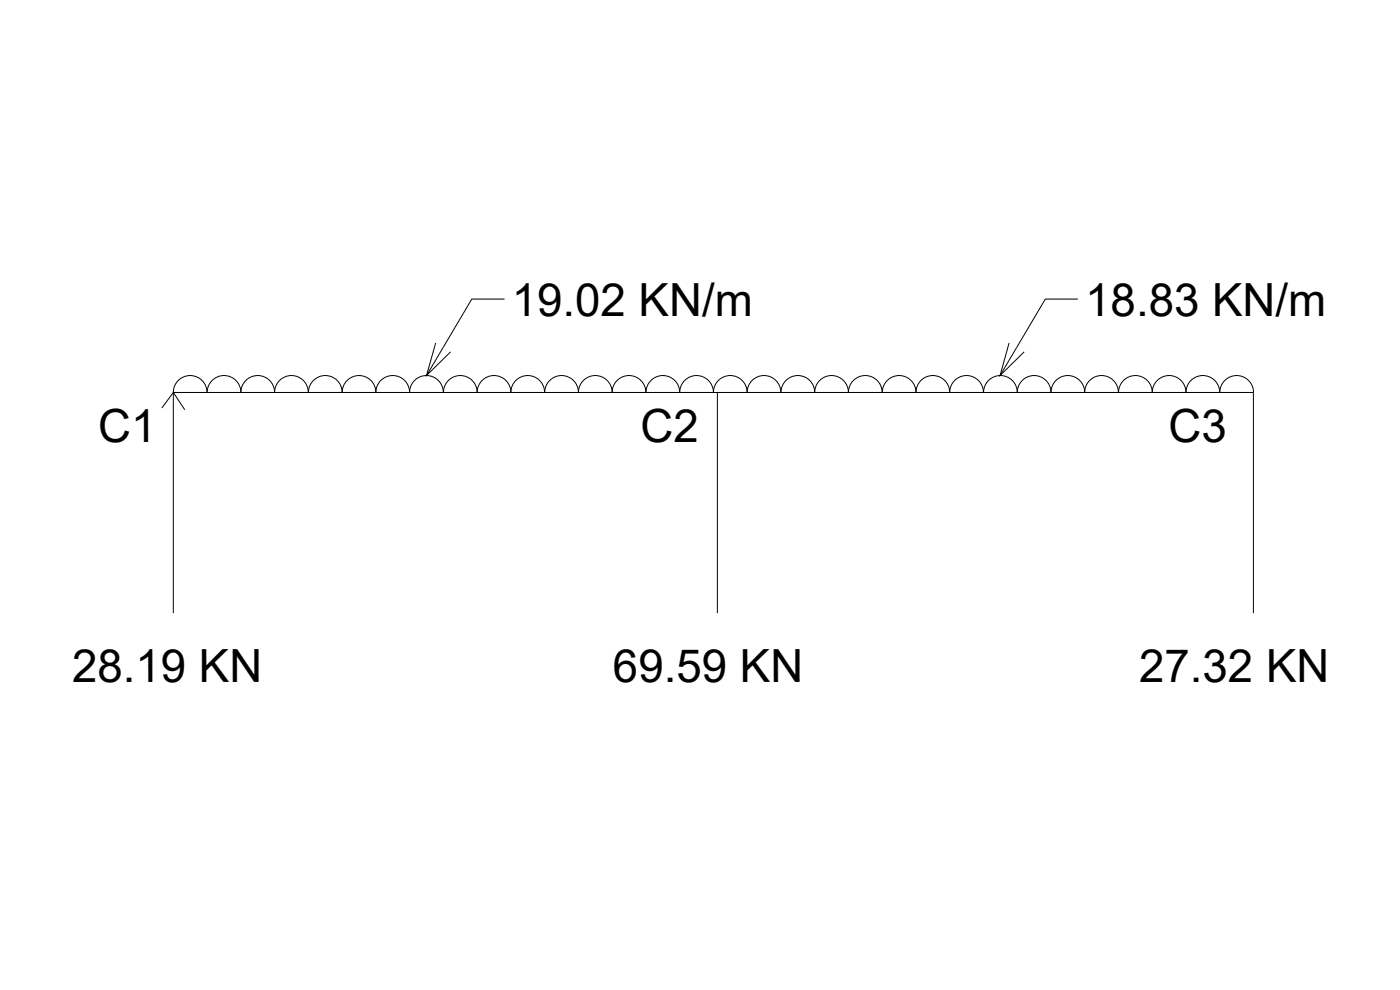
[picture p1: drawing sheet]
<svg xmlns="http://www.w3.org/2000/svg" width="420mm" height="297mm" viewBox="0 0 420 297" stroke-linecap="round" stroke-linejoin="round" font-family="sans-serif">
<!-- layer: 0 -->
<g fill="none" stroke="#000" stroke-width=".3">
<path d="M151.4 89.7h-9.8l-13.6 23M323.5 89.7h-9.8l-13.6 23M52 117.7a5.1 5.1 0 0 1 5.1-5 5.1 5.1 0 0 1 5 5M62.2 117.7a5.1 5.1 0 0 1 5-5 5.1 5.1 0 0 1 5.1 5 5.1 5.1 0 0 1 5.1-5 5.1 5.1 0 0 1 5 5 5.1 5.1 0 0 1 5.1-5 5.1 5.1 0 0 1 5 5M92.6 117.7a5.1 5.1 0 0 1 5-5 5.1 5.1 0 0 1 5.1 5 5.1 5.1 0 0 1 5-5 5.1 5.1 0 0 1 5.1 5 5.1 5.1 0 0 1 5.1-5 5.1 5.1 0 0 1 5 5 5.1 5.1 0 0 1 5.1-5 5.1 5.1 0 0 1 5 5M130.8 102.9l-2.8 9.8 7.2-7.1M133.1 117.7a5.1 5.1 0 0 1 5-5 5.1 5.1 0 0 1 5.1 5 5.1 5.1 0 0 1 5.1-5 5.1 5.1 0 0 1 5 5 5.1 5.1 0 0 1 5.1-5 5.1 5.1 0 0 1 5 5M163.5 117.7a5.1 5.1 0 0 1 5-5 5.1 5.1 0 0 1 5.1 5 5.1 5.1 0 0 1 5.1-5 5.1 5.1 0 0 1 5 5 5.1 5.1 0 0 1 5.1-5 5.1 5.1 0 0 1 5 5M193.9 117.7a5.1 5.1 0 0 1 5-5 5.1 5.1 0 0 1 5.1 5 5.1 5.1 0 0 1 5-5 5.1 5.1 0 0 1 5.1 5 5.1 5.1 0 0 1 5.1-5 5.1 5.1 0 0 1 5 5 5.1 5.1 0 0 1 5.1-5 5.1 5.1 0 0 1 5 5M215.3 117.8v66.2M234.4 117.7a5.1 5.1 0 0 1 5-5 5.1 5.1 0 0 1 5.1 5 5.1 5.1 0 0 1 5.1-5 5.1 5.1 0 0 1 5 5 5.1 5.1 0 0 1 5.1-5 5.1 5.1 0 0 1 5 5 5.1 5.1 0 0 1 5.1-5 5.1 5.1 0 0 1 5.1 5 5.1 5.1 0 0 1 5.1-5 5.1 5.1 0 0 1 5 5 5.1 5.1 0 0 1 5.1-5 5.1 5.1 0 0 1 5 5 5.1 5.1 0 0 1 5.1-5 5.1 5.1 0 0 1 5.1 5 5.1 5.1 0 0 1 5.1-5 5.1 5.1 0 0 1 5 5 5.1 5.1 0 0 1 5.1-5 5.1 5.1 0 0 1 5 5 5.1 5.1 0 0 1 5.1-5 5.1 5.1 0 0 1 5 5 5.1 5.1 0 0 1 5.1-5 5.1 5.1 0 0 1 5.1 5 5.1 5.1 0 0 1 5.1-5 5.1 5.1 0 0 1 5 5 5.1 5.1 0 0 1 5.1-5 5.1 5.1 0 0 1 5 5 5.1 5.1 0 0 1 5.1-5 5.1 5.1 0 0 1 5.1 5M302.8 102.9l-2.7 9.8 7.3-7.1"/>
<path d="M48.6 122.4l3.4-4.6 3.4 5.1M52 184v-66.2h324.2v66.2"/>
</g>
<g font-size="13.7">
<text x="153.6" y="94.7">19.02 KN/m</text>
<text x="325.7" y="94.7">18.83 KN/m</text>
<text x="29.4" y="132.7">C1</text>
<text x="192.3" y="132.7">C2</text>
<text x="350.7" y="132.7">C3</text>
<text x="21.6" y="204.6">28.19 KN</text>
<text x="184" y="204.6">69.59 KN</text>
<text x="341.9" y="204.6">27.32 KN</text>
</g>
</svg>
